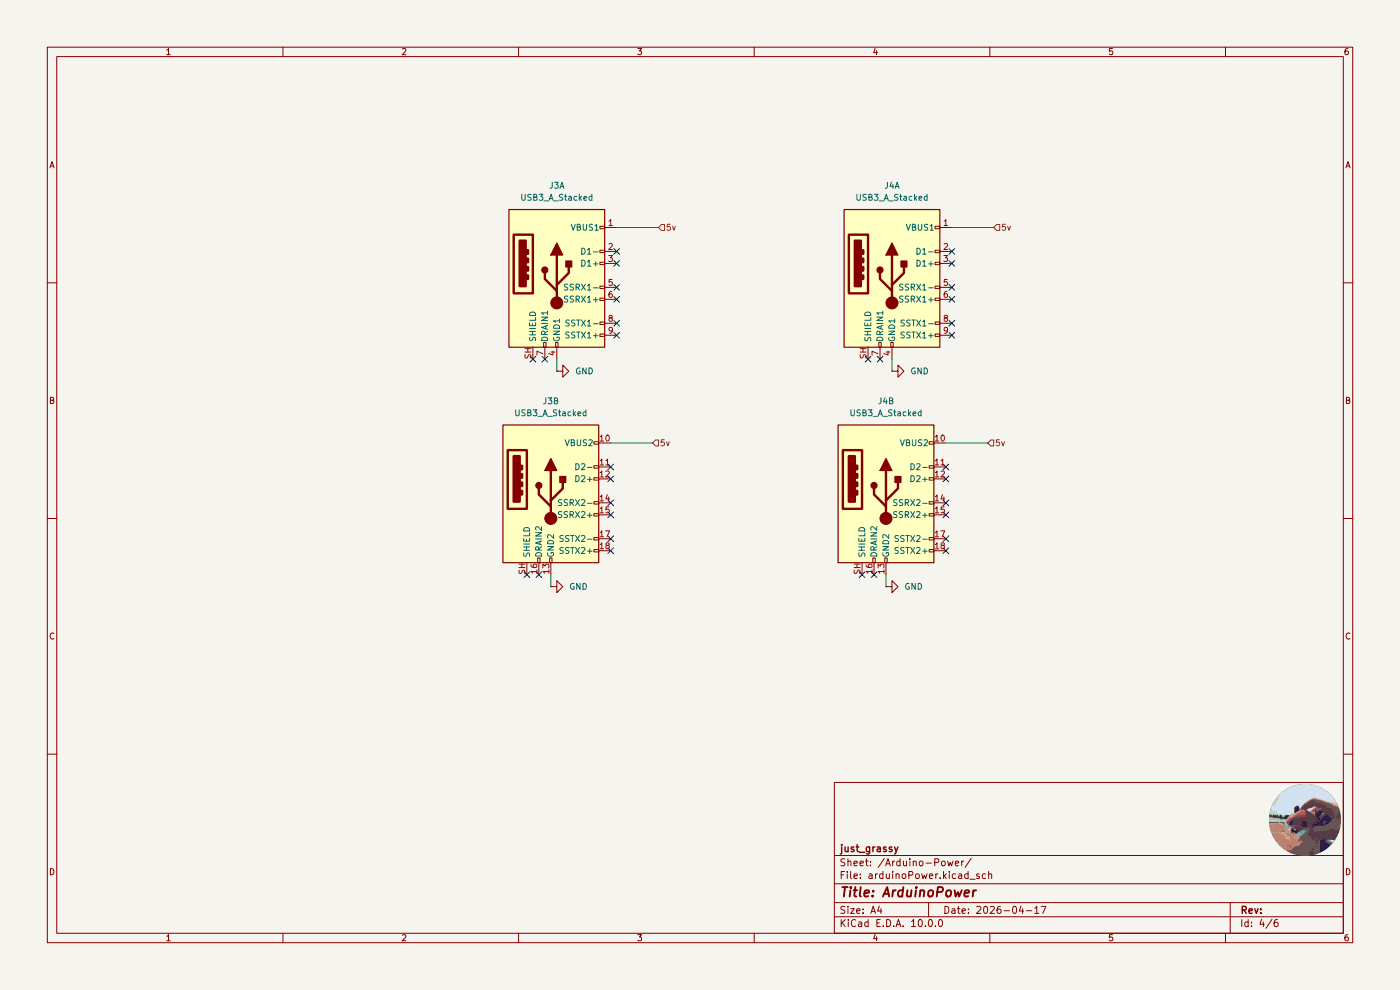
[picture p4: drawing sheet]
(kicad_sch
 (version 20260306)
 (generator "eeschema")
 (generator_version "10.0")
 (paper "A4")
 (title_block
  (title "ArduinoPower")
  (date "2026-04-17")
  (company "just_grassy"))
 (lib_symbols
  (symbol "Connector:USB3_A_Stacked"
   (pin_names
    (offset 1.016)) (exclude_from_sim no) (in_bom yes) (on_board yes)
   (in_pos_files yes)
   (duplicate_pin_numbers_are_jumpers no)
   (property "Reference" "J" (at -10.16 15.24 0) (show_name no) (do_not_autoplace no) (effects (font (size 1.27 1.27)) (justify left)))
   (property "Value" "USB3_A_Stacked" (at 10.16 15.24 0) (show_name no) (do_not_autoplace no) (effects (font (size 1.27 1.27)) (justify right)))
   (property "Footprint" "" (at 3.81 2.54 0) (show_name no) (do_not_autoplace no) (hide yes) (effects (font (size 1.27 1.27))))
   (property "Datasheet" "" (at 3.81 2.54 0) (show_name no) (do_not_autoplace no) (hide yes) (effects (font (size 1.27 1.27))))
   (property "Description" "USB 3.0 A connector, stacked" (at 0 0 0) (show_name no) (do_not_autoplace no) (hide yes) (effects (font (size 1.27 1.27))))
   (symbol "USB3_A_Stacked_0_0"
    (rectangle (start -9.144 8.636) (end -5.08 -3.81) (stroke (width 0.508) (type default)) (fill (type none)))
    (rectangle (start -7.874 7.366) (end -6.604 -2.286) (stroke (width 0.508) (type default)) (fill (type outline)))
    (rectangle (start -6.35 5.334) (end -6.096 4.572) (stroke (width 0.508) (type default)) (fill (type none)))
    (rectangle (start -6.35 3.556) (end -6.096 2.794) (stroke (width 0.508) (type default)) (fill (type none)))
    (rectangle (start -6.35 1.778) (end -6.096 1.016) (stroke (width 0.508) (type default)) (fill (type none)))
    (rectangle (start -6.35 0) (end -6.096 -0.762) (stroke (width 0.508) (type default)) (fill (type none)))
    (rectangle (start -2.794 -15.24) (end -2.286 -14.224) (stroke (width 0) (type default)) (fill (type none)))
    (rectangle (start -0.254 -15.24) (end 0.254 -14.224) (stroke (width 0) (type default)) (fill (type none)))
    (rectangle (start 10.16 10.414) (end 9.144 9.906) (stroke (width 0) (type default)) (fill (type none)))
    (rectangle (start 10.16 5.334) (end 9.144 4.826) (stroke (width 0) (type default)) (fill (type none)))
    (rectangle (start 10.16 2.794) (end 9.144 2.286) (stroke (width 0) (type default)) (fill (type none)))
    (rectangle (start 10.16 -2.286) (end 9.144 -2.794) (stroke (width 0) (type default)) (fill (type none)))
    (rectangle (start 10.16 -4.826) (end 9.144 -5.334) (stroke (width 0) (type default)) (fill (type none)))
    (rectangle (start 10.16 -9.906) (end 9.144 -10.414) (stroke (width 0) (type default)) (fill (type none)))
    (rectangle (start 10.16 -12.446) (end 9.144 -12.954) (stroke (width 0) (type default)) (fill (type none))))
   (symbol "USB3_A_Stacked_0_1"
    (rectangle (start -10.16 13.97) (end 10.16 -15.24) (stroke (width 0.254) (type default)) (fill (type background)))
    (pin passive line (at -5.08 -17.78 90) (length 2.54) (name "SHIELD" (effects (font (size 1.27 1.27)))) (number "SH" (effects (font (size 1.27 1.27))))))
   (symbol "USB3_A_Stacked_1_1"
    (circle (center -2.54 1.143) (radius 0.635) (stroke (width 0.254) (type default)) (fill (type outline)))
    (polyline (pts (xy -1.27 4.318) (xy 0 6.858) (xy 1.27 4.318) (xy -1.27 4.318)) (stroke (width 0.254) (type default)) (fill (type outline)))
    (polyline (pts (xy 0 -2.032) (xy 2.54 0.508) (xy 2.54 1.778)) (stroke (width 0.508) (type default)) (fill (type none)))
    (polyline (pts (xy 0 -3.302) (xy -2.54 -0.762) (xy -2.54 0.508)) (stroke (width 0.508) (type default)) (fill (type none)))
    (polyline (pts (xy 0 -5.842) (xy 0 4.318)) (stroke (width 0.508) (type default)) (fill (type none)))
    (circle (center 0 -5.842) (radius 1.27) (stroke (width 0) (type default)) (fill (type outline)))
    (rectangle (start 1.905 1.778) (end 3.175 3.048) (stroke (width 0.254) (type default)) (fill (type outline)))
    (pin power_in line (at 12.7 10.16 180) (length 2.54) (name "VBUS1" (effects (font (size 1.27 1.27)))) (number "1" (effects (font (size 1.27 1.27)))))
    (pin bidirectional line (at 12.7 5.08 180) (length 2.54) (name "D1-" (effects (font (size 1.27 1.27)))) (number "2" (effects (font (size 1.27 1.27)))))
    (pin bidirectional line (at 12.7 2.54 180) (length 2.54) (name "D1+" (effects (font (size 1.27 1.27)))) (number "3" (effects (font (size 1.27 1.27)))))
    (pin power_in line (at 0 -17.78 90) (length 2.54) (name "GND1" (effects (font (size 1.27 1.27)))) (number "4" (effects (font (size 1.27 1.27)))))
    (pin output line (at 12.7 -2.54 180) (length 2.54) (name "SSRX1-" (effects (font (size 1.27 1.27)))) (number "5" (effects (font (size 1.27 1.27)))))
    (pin output line (at 12.7 -5.08 180) (length 2.54) (name "SSRX1+" (effects (font (size 1.27 1.27)))) (number "6" (effects (font (size 1.27 1.27)))))
    (pin passive line (at -2.54 -17.78 90) (length 2.54) (name "DRAIN1" (effects (font (size 1.27 1.27)))) (number "7" (effects (font (size 1.27 1.27)))))
    (pin input line (at 12.7 -10.16 180) (length 2.54) (name "SSTX1-" (effects (font (size 1.27 1.27)))) (number "8" (effects (font (size 1.27 1.27)))))
    (pin input line (at 12.7 -12.7 180) (length 2.54) (name "SSTX1+" (effects (font (size 1.27 1.27)))) (number "9" (effects (font (size 1.27 1.27))))))
   (symbol "USB3_A_Stacked_2_1"
    (circle (center -2.54 1.143) (radius 0.635) (stroke (width 0.254) (type default)) (fill (type outline)))
    (polyline (pts (xy -1.27 4.318) (xy 0 6.858) (xy 1.27 4.318) (xy -1.27 4.318)) (stroke (width 0.254) (type default)) (fill (type outline)))
    (polyline (pts (xy 0 -2.032) (xy 2.54 0.508) (xy 2.54 1.778)) (stroke (width 0.508) (type default)) (fill (type none)))
    (polyline (pts (xy 0 -3.302) (xy -2.54 -0.762) (xy -2.54 0.508)) (stroke (width 0.508) (type default)) (fill (type none)))
    (polyline (pts (xy 0 -5.842) (xy 0 4.318)) (stroke (width 0.508) (type default)) (fill (type none)))
    (circle (center 0 -5.842) (radius 1.27) (stroke (width 0) (type default)) (fill (type outline)))
    (rectangle (start 1.905 1.778) (end 3.175 3.048) (stroke (width 0.254) (type default)) (fill (type outline)))
    (pin power_in line (at 12.7 10.16 180) (length 2.54) (name "VBUS2" (effects (font (size 1.27 1.27)))) (number "10" (effects (font (size 1.27 1.27)))))
    (pin bidirectional line (at 12.7 5.08 180) (length 2.54) (name "D2-" (effects (font (size 1.27 1.27)))) (number "11" (effects (font (size 1.27 1.27)))))
    (pin bidirectional line (at 12.7 2.54 180) (length 2.54) (name "D2+" (effects (font (size 1.27 1.27)))) (number "12" (effects (font (size 1.27 1.27)))))
    (pin power_in line (at 0 -17.78 90) (length 2.54) (name "GND2" (effects (font (size 1.27 1.27)))) (number "13" (effects (font (size 1.27 1.27)))))
    (pin output line (at 12.7 -2.54 180) (length 2.54) (name "SSRX2-" (effects (font (size 1.27 1.27)))) (number "14" (effects (font (size 1.27 1.27)))))
    (pin output line (at 12.7 -5.08 180) (length 2.54) (name "SSRX2+" (effects (font (size 1.27 1.27)))) (number "15" (effects (font (size 1.27 1.27)))))
    (pin passive line (at -2.54 -17.78 90) (length 2.54) (name "DRAIN2" (effects (font (size 1.27 1.27)))) (number "16" (effects (font (size 1.27 1.27)))))
    (pin input line (at 12.7 -10.16 180) (length 2.54) (name "SSTX2-" (effects (font (size 1.27 1.27)))) (number "17" (effects (font (size 1.27 1.27)))))
    (pin input line (at 12.7 -12.7 180) (length 2.54) (name "SSTX2+" (effects (font (size 1.27 1.27)))) (number "18" (effects (font (size 1.27 1.27))))))
   (embedded_fonts no))
  (symbol "power:GND"
   (power global)
   (pin_numbers (hide yes))
   (pin_names
    (offset 0) (hide yes)) (exclude_from_sim no) (in_bom yes) (on_board yes)
   (in_pos_files yes)
   (duplicate_pin_numbers_are_jumpers no)
   (property "Reference" "#PWR" (at 0 -6.35 0) (show_name no) (do_not_autoplace no) (hide yes) (effects (font (size 1.27 1.27))))
   (property "Value" "GND" (at 0 -3.81 0) (show_name no) (do_not_autoplace no) (effects (font (size 1.27 1.27))))
   (property "Footprint" "" (at 0 0 0) (show_name no) (do_not_autoplace no) (hide yes) (effects (font (size 1.27 1.27))))
   (property "Datasheet" "" (at 0 0 0) (show_name no) (do_not_autoplace no) (hide yes) (effects (font (size 1.27 1.27))))
   (property "Description" "Power symbol creates a global label with name \"GND\" , ground" (at 0 0 0) (show_name no) (do_not_autoplace no) (hide yes) (effects (font (size 1.27 1.27))))
   (symbol "GND_0_1"
    (polyline (pts (xy 0 0) (xy 0 -1.27) (xy 1.27 -1.27) (xy 0 -2.54) (xy -1.27 -1.27) (xy 0 -1.27)) (stroke (width 0) (type default)) (fill (type none))))
   (symbol "GND_1_1"
    (pin power_in line (at 0 0 270) (length 0) (name "" (effects (font (size 1.27 1.27)))) (number "1" (effects (font (size 1.27 1.27))))))
   (embedded_fonts no)))
 (no_connect
  (at 115.57 76.2))
 (no_connect
  (at 201.93 53.34))
 (no_connect
  (at 130.81 71.12))
 (no_connect
  (at 200.66 116.84))
 (no_connect
  (at 201.93 63.5))
 (no_connect
  (at 201.93 68.58))
 (no_connect
  (at 129.54 114.3))
 (no_connect
  (at 129.54 101.6))
 (no_connect
  (at 182.88 121.92))
 (no_connect
  (at 201.93 55.88))
 (no_connect
  (at 184.15 76.2))
 (no_connect
  (at 201.93 71.12))
 (no_connect
  (at 130.81 55.88))
 (no_connect
  (at 200.66 106.68))
 (no_connect
  (at 130.81 63.5))
 (no_connect
  (at 186.69 76.2))
 (no_connect
  (at 200.66 114.3))
 (no_connect
  (at 129.54 106.68))
 (no_connect
  (at 185.42 121.92))
 (no_connect
  (at 130.81 60.96))
 (no_connect
  (at 201.93 60.96))
 (no_connect
  (at 114.3 121.92))
 (no_connect
  (at 130.81 68.58))
 (no_connect
  (at 200.66 101.6))
 (no_connect
  (at 129.54 109.22))
 (no_connect
  (at 129.54 99.06))
 (no_connect
  (at 130.81 53.34))
 (no_connect
  (at 200.66 99.06))
 (no_connect
  (at 111.76 121.92))
 (no_connect
  (at 200.66 109.22))
 (no_connect
  (at 129.54 116.84))
 (no_connect
  (at 113.03 76.2))
 (wire
  (pts (xy 129.54 93.98) (xy 138.43 93.98))
  (stroke (width 0) (type default)))
 (wire
  (pts (xy 201.93 48.26) (xy 210.82 48.26))
  (stroke (width 0) (type default)))
 (wire
  (pts (xy 200.66 93.98) (xy 209.55 93.98))
  (stroke (width 0) (type default)))
 (wire
  (pts (xy 116.84 124.46) (xy 116.84 121.92))
  (stroke (width 0) (type default)))
 (wire
  (pts (xy 187.96 124.46) (xy 187.96 121.92))
  (stroke (width 0) (type default)))
 (wire
  (pts (xy 130.81 48.26) (xy 139.7 48.26))
  (stroke (width 0) (type default)))
 (wire
  (pts (xy 118.11 78.74) (xy 118.11 76.2))
  (stroke (width 0) (type default)))
 (wire
  (pts (xy 189.23 78.74) (xy 189.23 76.2))
  (stroke (width 0) (type default)))
 (image
  (at 276.86 173.99)
  (scale 0.391301)
  (data))
 (hierarchical_label "5v"
  (shape input)
  (at 210.82 48.26 0)
  (effects (font (size 1.27 1.27)) (justify left)))
 (hierarchical_label "5v"
  (shape input)
  (at 209.55 93.98 0)
  (effects (font (size 1.27 1.27)) (justify left)))
 (hierarchical_label "5v"
  (shape input)
  (at 138.43 93.98 0)
  (effects (font (size 1.27 1.27)) (justify left)))
 (hierarchical_label "5v"
  (shape input)
  (at 139.7 48.26 0)
  (effects (font (size 1.27 1.27)) (justify left)))
 (symbol
  (lib_id "Connector:USB3_A_Stacked")
  (at 118.11 58.42 0)
  (unit 1)
  (body_style 1)
  (exclude_from_sim no)
  (in_bom yes)
  (on_board yes)
  (in_pos_files yes)
  (dnp no)
  (fields_autoplaced yes)
  (property "Reference" "J3" (at 118.11 39.37 0) (show_name no) (do_not_autoplace no) (effects (font (size 1.27 1.27))))
  (property "Value" "USB3_A_Stacked" (at 118.11 41.91 0) (show_name no) (do_not_autoplace no) (effects (font (size 1.27 1.27))))
  (property "Footprint" "Connector_USB:USB_A_CUI_UJ2-ADH-TH_Horizontal_Stacked" (at 121.92 55.88 0) (hide yes) (show_name no) (do_not_autoplace no) (effects (font (size 1.27 1.27))))
  (property "Datasheet" "" (at 121.92 55.88 0) (hide yes) (show_name no) (do_not_autoplace no) (effects (font (size 1.27 1.27))))
  (property "Description" "USB 3.0 A connector, stacked" (at 118.11 58.42 0) (hide yes) (show_name no) (do_not_autoplace no) (effects (font (size 1.27 1.27))))
  (pin "17")
  (pin "16")
  (pin "15")
  (pin "14")
  (pin "13")
  (pin "12")
  (pin "11")
  (pin "10")
  (pin "9")
  (pin "8")
  (pin "7")
  (pin "6")
  (pin "5")
  (pin "4")
  (pin "3")
  (pin "2")
  (pin "1")
  (pin "SH")
  (pin "18"))
 (symbol
  (lib_id "power:GND")
  (at 187.96 124.46 90)
  (unit 1)
  (body_style 1)
  (exclude_from_sim no)
  (in_bom yes)
  (on_board yes)
  (in_pos_files yes)
  (dnp no)
  (fields_autoplaced yes)
  (property "Reference" "#PWR024" (at 194.31 124.46 0) (hide yes) (show_name no) (do_not_autoplace no) (effects (font (size 1.27 1.27))))
  (property "Value" "GND" (at 191.77 124.4599 90) (show_name no) (do_not_autoplace no) (effects (font (size 1.27 1.27)) (justify right)))
  (property "Footprint" "" (at 187.96 124.46 0) (hide yes) (show_name no) (do_not_autoplace no) (effects (font (size 1.27 1.27))))
  (property "Datasheet" "" (at 187.96 124.46 0) (hide yes) (show_name no) (do_not_autoplace no) (effects (font (size 1.27 1.27))))
  (property "Description" "Power symbol creates a global label with name \"GND\" , ground" (at 187.96 124.46 0) (hide yes) (show_name no) (do_not_autoplace no) (effects (font (size 1.27 1.27))))
  (pin "1"))
 (symbol
  (lib_id "Connector:USB3_A_Stacked")
  (at 116.84 104.14 0)
  (unit 2)
  (body_style 1)
  (exclude_from_sim no)
  (in_bom yes)
  (on_board yes)
  (in_pos_files yes)
  (dnp no)
  (fields_autoplaced yes)
  (property "Reference" "J3" (at 116.84 85.09 0) (show_name no) (do_not_autoplace no) (effects (font (size 1.27 1.27))))
  (property "Value" "USB3_A_Stacked" (at 116.84 87.63 0) (show_name no) (do_not_autoplace no) (effects (font (size 1.27 1.27))))
  (property "Footprint" "Connector_USB:USB_A_CUI_UJ2-ADH-TH_Horizontal_Stacked" (at 120.65 101.6 0) (hide yes) (show_name no) (do_not_autoplace no) (effects (font (size 1.27 1.27))))
  (property "Datasheet" "" (at 120.65 101.6 0) (hide yes) (show_name no) (do_not_autoplace no) (effects (font (size 1.27 1.27))))
  (property "Description" "USB 3.0 A connector, stacked" (at 116.84 104.14 0) (hide yes) (show_name no) (do_not_autoplace no) (effects (font (size 1.27 1.27))))
  (pin "17")
  (pin "16")
  (pin "15")
  (pin "14")
  (pin "13")
  (pin "12")
  (pin "11")
  (pin "10")
  (pin "9")
  (pin "8")
  (pin "7")
  (pin "6")
  (pin "5")
  (pin "4")
  (pin "3")
  (pin "2")
  (pin "1")
  (pin "SH")
  (pin "18"))
 (symbol
  (lib_id "power:GND")
  (at 116.84 124.46 90)
  (unit 1)
  (body_style 1)
  (exclude_from_sim no)
  (in_bom yes)
  (on_board yes)
  (in_pos_files yes)
  (dnp no)
  (fields_autoplaced yes)
  (property "Reference" "#PWR022" (at 123.19 124.46 0) (hide yes) (show_name no) (do_not_autoplace no) (effects (font (size 1.27 1.27))))
  (property "Value" "GND" (at 120.65 124.4599 90) (show_name no) (do_not_autoplace no) (effects (font (size 1.27 1.27)) (justify right)))
  (property "Footprint" "" (at 116.84 124.46 0) (hide yes) (show_name no) (do_not_autoplace no) (effects (font (size 1.27 1.27))))
  (property "Datasheet" "" (at 116.84 124.46 0) (hide yes) (show_name no) (do_not_autoplace no) (effects (font (size 1.27 1.27))))
  (property "Description" "Power symbol creates a global label with name \"GND\" , ground" (at 116.84 124.46 0) (hide yes) (show_name no) (do_not_autoplace no) (effects (font (size 1.27 1.27))))
  (pin "1"))
 (symbol
  (lib_id "power:GND")
  (at 189.23 78.74 90)
  (unit 1)
  (body_style 1)
  (exclude_from_sim no)
  (in_bom yes)
  (on_board yes)
  (in_pos_files yes)
  (dnp no)
  (fields_autoplaced yes)
  (property "Reference" "#PWR023" (at 195.58 78.74 0) (hide yes) (show_name no) (do_not_autoplace no) (effects (font (size 1.27 1.27))))
  (property "Value" "GND" (at 193.04 78.7399 90) (show_name no) (do_not_autoplace no) (effects (font (size 1.27 1.27)) (justify right)))
  (property "Footprint" "" (at 189.23 78.74 0) (hide yes) (show_name no) (do_not_autoplace no) (effects (font (size 1.27 1.27))))
  (property "Datasheet" "" (at 189.23 78.74 0) (hide yes) (show_name no) (do_not_autoplace no) (effects (font (size 1.27 1.27))))
  (property "Description" "Power symbol creates a global label with name \"GND\" , ground" (at 189.23 78.74 0) (hide yes) (show_name no) (do_not_autoplace no) (effects (font (size 1.27 1.27))))
  (pin "1"))
 (symbol
  (lib_id "power:GND")
  (at 118.11 78.74 90)
  (unit 1)
  (body_style 1)
  (exclude_from_sim no)
  (in_bom yes)
  (on_board yes)
  (in_pos_files yes)
  (dnp no)
  (fields_autoplaced yes)
  (property "Reference" "#PWR08" (at 124.46 78.74 0) (hide yes) (show_name no) (do_not_autoplace no) (effects (font (size 1.27 1.27))))
  (property "Value" "GND" (at 121.92 78.7399 90) (show_name no) (do_not_autoplace no) (effects (font (size 1.27 1.27)) (justify right)))
  (property "Footprint" "" (at 118.11 78.74 0) (hide yes) (show_name no) (do_not_autoplace no) (effects (font (size 1.27 1.27))))
  (property "Datasheet" "" (at 118.11 78.74 0) (hide yes) (show_name no) (do_not_autoplace no) (effects (font (size 1.27 1.27))))
  (property "Description" "Power symbol creates a global label with name \"GND\" , ground" (at 118.11 78.74 0) (hide yes) (show_name no) (do_not_autoplace no) (effects (font (size 1.27 1.27))))
  (pin "1"))
 (symbol
  (lib_id "Connector:USB3_A_Stacked")
  (at 187.96 104.14 0)
  (unit 2)
  (body_style 1)
  (exclude_from_sim no)
  (in_bom yes)
  (on_board yes)
  (in_pos_files yes)
  (dnp no)
  (fields_autoplaced yes)
  (property "Reference" "J4" (at 187.96 85.09 0) (show_name no) (do_not_autoplace no) (effects (font (size 1.27 1.27))))
  (property "Value" "USB3_A_Stacked" (at 187.96 87.63 0) (show_name no) (do_not_autoplace no) (effects (font (size 1.27 1.27))))
  (property "Footprint" "Connector_USB:USB_A_CUI_UJ2-ADH-TH_Horizontal_Stacked" (at 191.77 101.6 0) (hide yes) (show_name no) (do_not_autoplace no) (effects (font (size 1.27 1.27))))
  (property "Datasheet" "" (at 191.77 101.6 0) (hide yes) (show_name no) (do_not_autoplace no) (effects (font (size 1.27 1.27))))
  (property "Description" "USB 3.0 A connector, stacked" (at 187.96 104.14 0) (hide yes) (show_name no) (do_not_autoplace no) (effects (font (size 1.27 1.27))))
  (pin "17")
  (pin "16")
  (pin "15")
  (pin "14")
  (pin "13")
  (pin "12")
  (pin "11")
  (pin "10")
  (pin "9")
  (pin "8")
  (pin "7")
  (pin "6")
  (pin "5")
  (pin "4")
  (pin "3")
  (pin "2")
  (pin "1")
  (pin "SH")
  (pin "18"))
 (symbol
  (lib_id "Connector:USB3_A_Stacked")
  (at 189.23 58.42 0)
  (unit 1)
  (body_style 1)
  (exclude_from_sim no)
  (in_bom yes)
  (on_board yes)
  (in_pos_files yes)
  (dnp no)
  (fields_autoplaced yes)
  (property "Reference" "J4" (at 189.23 39.37 0) (show_name no) (do_not_autoplace no) (effects (font (size 1.27 1.27))))
  (property "Value" "USB3_A_Stacked" (at 189.23 41.91 0) (show_name no) (do_not_autoplace no) (effects (font (size 1.27 1.27))))
  (property "Footprint" "Connector_USB:USB_A_CUI_UJ2-ADH-TH_Horizontal_Stacked" (at 193.04 55.88 0) (hide yes) (show_name no) (do_not_autoplace no) (effects (font (size 1.27 1.27))))
  (property "Datasheet" "" (at 193.04 55.88 0) (hide yes) (show_name no) (do_not_autoplace no) (effects (font (size 1.27 1.27))))
  (property "Description" "USB 3.0 A connector, stacked" (at 189.23 58.42 0) (hide yes) (show_name no) (do_not_autoplace no) (effects (font (size 1.27 1.27))))
  (pin "17")
  (pin "16")
  (pin "15")
  (pin "14")
  (pin "13")
  (pin "12")
  (pin "11")
  (pin "10")
  (pin "9")
  (pin "8")
  (pin "7")
  (pin "6")
  (pin "5")
  (pin "4")
  (pin "3")
  (pin "2")
  (pin "1")
  (pin "SH")
  (pin "18")))
